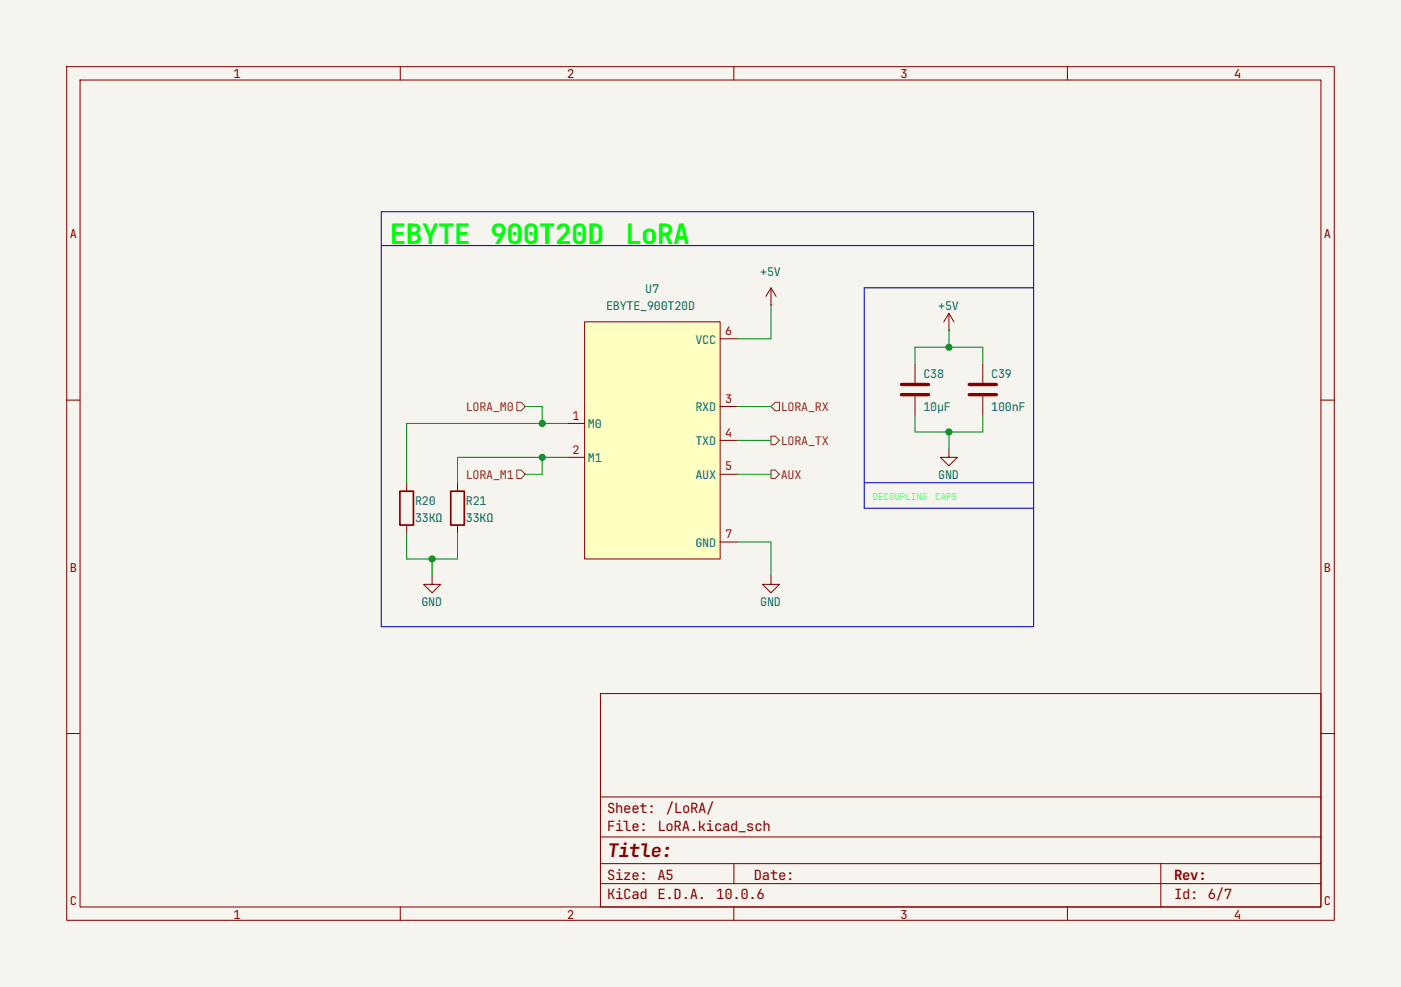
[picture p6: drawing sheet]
<svg xmlns="http://www.w3.org/2000/svg" width="210mm" height="148mm" viewBox="0 0 210 148" stroke-linecap="round" stroke-linejoin="round" font-family="sans-serif">
<path d="M0 0h210v148h-210z" fill="#f5f4ef" stroke="#f5f4ef" stroke-width=".15"/>
<g fill="none" stroke="#840000" stroke-width=".15">
<path d="M10 10h190v128h-190zM12 12h186v124h-186zM60 10v2M110 10v2M160 10v2M115.6 45.7h.1M115.6 43.2l-.8 1.3M115.6 43.2l.7 1.3M115.6 43.2v2.5M137.2 54.6v2.8M137.2 59.4v2.8M142.2 49.5h.1"/>
<path d="M142.2 47l-.7 1.3M142.2 47l.8 1.3M142.2 47v2.5M147.3 54.6v2.8M147.3 59.4v2.8M10 60h2M142.2 67.3v1.3h1.3l-1.3 1.3-1.2-1.3h1.2M198 60h2M10 110h2M90 104h108v32h-108zM90 119.5h108M198 110h2"/>
<path d="M60 136v2M90 132.5h108M90 129.5h108M90 125.5h108M110 136v2M110 129.5v3M160 136v2M174 129.5v6.5"/>
</g>
<path d="M135.1 57.7h4.1M135.1 59.2h4.1M145.3 57.7h4.1M145.3 59.2h4.1" fill="none" stroke="#840000" stroke-width=".51"/>
<path d="M87.6 48.3h20.3v35.5h-20.3z" fill="#ffffc2"/>
<g fill="none" stroke="#840000" stroke-width=".15">
<path d="M87.6 48.3h20.3v35.5h-20.3zM107.9 50.8h2.6M61 72.4v1.3M61 78.7v1.3M68.6 72.4v1.3M68.6 78.7v1.3M85.1 63.5h2.5M85.1 68.6h2.5M107.9 61h2.6M107.9 66h2.6M107.9 71.1h2.6M64.8 86.4v1.2h1.2l-1.2 1.3-1.3-1.3h1.3"/>
<path d="M107.9 81.3h2.6M115.6 86.4v1.2h1.2l-1.2 1.3-1.3-1.3h1.3"/>
</g>
<path d="M59.9 73.7h2.1v5h-2.1zM67.6 73.7h2v5h-2z" fill="none" stroke="#840000" stroke-width=".25"/>
<path d="M77.5 70.5h.6l.6 .6-.6 .7h-.6zM77.5 60.3h.6l.6 .7-.6 .6h-.6zM115.6 70.5h.6l.6 .6-.6 .7h-.6zM115.6 65.4h.6l.6 .6-.6 .7h-.6zM116.2 60.3h.6v1.3h-.6l-.6-.6z" fill="none" stroke="#725600" stroke-width=".15"/>
<path d="M57.1 31.8h97.8v62.2h-97.8zM57.1 36.8h97.8M154.9 43.2h-25.4v33h25.4M129.5 72.4h25.4" fill="none" stroke="#0000c2" stroke-width=".15"/>
<g fill="none" stroke="#009600" stroke-width=".15">
<path d="M115.6 45.7v5.1h-5.1M137.2 54.6v-2.5h10.1v2.5M142.2 49.5v2.6M78.7 61h2.6v2.5M81.3 68.6v2.5h-2.6M85.1 63.5h-24.1v8.9M85.1 68.6h-16.5v3.8M110.5 61h5.1M110.5 66h5.1M110.5 71.1h5.1M137.2 62.2v2.6h10.1v-2.6M142.2 64.8v2.5"/>
<path d="M61 80v3.8h7.6v-3.8M64.8 83.8v2.6M110.5 81.3h5.1v5.1"/>
</g>
<g fill="#009600" stroke="#009600" stroke-width=".15">
<circle cx="81.3" cy="63.5" r=".46"/>
<circle cx="64.8" cy="83.8" r=".46"/>
<circle cx="81.3" cy="68.6" r=".46"/>
<circle cx="142.2" cy="64.8" r=".46"/>
<circle cx="142.2" cy="52.1" r=".46"/>
</g>
<g font-size="4.2" fill="#0f0">
<text x="58.4" y="36.5">EBYTE</text>
<text x="73.5" y="36.5">900T20D</text>
<text x="93.7" y="36.5">LoRA</text>
</g>
<text font-size="2.8" fill="#840000" x="91" y="128.5">Title:</text>
<g font-size="2.1" fill="#840000">
<text x="91" y="124.6">File:</text>
<text x="91" y="121.9">Sheet:</text>
<text x="98.6" y="124.6">LoRA.kicad_sch</text>
<text x="99.8" y="121.9">/LoRA/</text>
<text x="91" y="132">Size:</text>
<text x="98.6" y="132">A5</text>
<text x="113" y="132">Date:</text>
<text x="176" y="132">Rev:</text>
<text x="91" y="134.8">KiCad</text>
<text x="98.6" y="134.8">E.D.A.</text>
<text x="107.4" y="134.8">10.0.6</text>
<text x="176" y="134.8">Id: 6/7</text>
</g>
<g font-size="1.8" fill="#840000">
<text x="35" y="11.8">1</text>
<text x="85" y="11.8">2</text>
<text x="135" y="11.8">3</text>
<text x="185" y="11.8">4</text>
<text x="10.5" y="35.8">A</text>
<text x="198.5" y="35.8">A</text>
<text x="10.5" y="85.8">B</text>
<text x="198.5" y="85.8">B</text>
<text x="10.5" y="135.8">C</text>
<text x="35" y="137.8">1</text>
<text x="85" y="137.8">2</text>
<text x="135" y="137.8">3</text>
<text x="185" y="137.8">4</text>
<text x="198.5" y="135.8">C</text>
</g>
<g font-size="1.8" fill="#006464">
<text x="114" y="41.4">+5V</text>
<text x="90.9" y="46.5">EBYTE_900T20D</text>
<text x="96.7" y="43.9">U7</text>
<text x="140.6" y="46.5">+5V</text>
<text x="104.2" y="51.5">VCC</text>
<text x="138.4" y="56.6">C38</text>
<text x="148.6" y="56.6">C39</text>
<text x="88.1" y="64.2">M0</text>
<text x="104.2" y="61.7">RXD</text>
<text x="138.4" y="61.7">10μF</text>
<text x="148.6" y="61.7">100nF</text>
<text x="88.1" y="69.3">M1</text>
<text x="104.2" y="66.8">TXD</text>
<text x="104.2" y="71.9">AUX</text>
<text x="140.6" y="71.9">GND</text>
<text x="62.2" y="75.7">R20</text>
<text x="69.8" y="75.7">R21</text>
<text x="62.2" y="78.2">33KΩ</text>
<text x="69.8" y="78.2">33KΩ</text>
<text x="104.2" y="82">GND</text>
<text x="63.2" y="90.9">GND</text>
<text x="114" y="90.9">GND</text>
</g>
<g font-size="1.8" fill="#a90000">
<text x="108.7" y="50.2">6</text>
<text x="85.8" y="62.9">1</text>
<text x="108.7" y="60.4">3</text>
<text x="108.7" y="65.5">4</text>
<text x="85.8" y="68">2</text>
<text x="108.7" y="70.5">5</text>
<text x="108.7" y="80.7">7</text>
</g>
<g font-size="1.8" fill="#725600">
<text x="69.8" y="61.7">LORA_M0</text>
<text x="117" y="61.7">LORA_RX</text>
<text x="69.8" y="71.9">LORA_M1</text>
<text x="117" y="71.9">AUX</text>
<text x="117" y="66.8">LORA_TX</text>
</g>
<g font-size="1.4" fill="#0ff">
<text x="130.8" y="74.9">DECOUPLING</text>
<text x="140.2" y="74.9">CAPS</text>
</g>
</svg>
